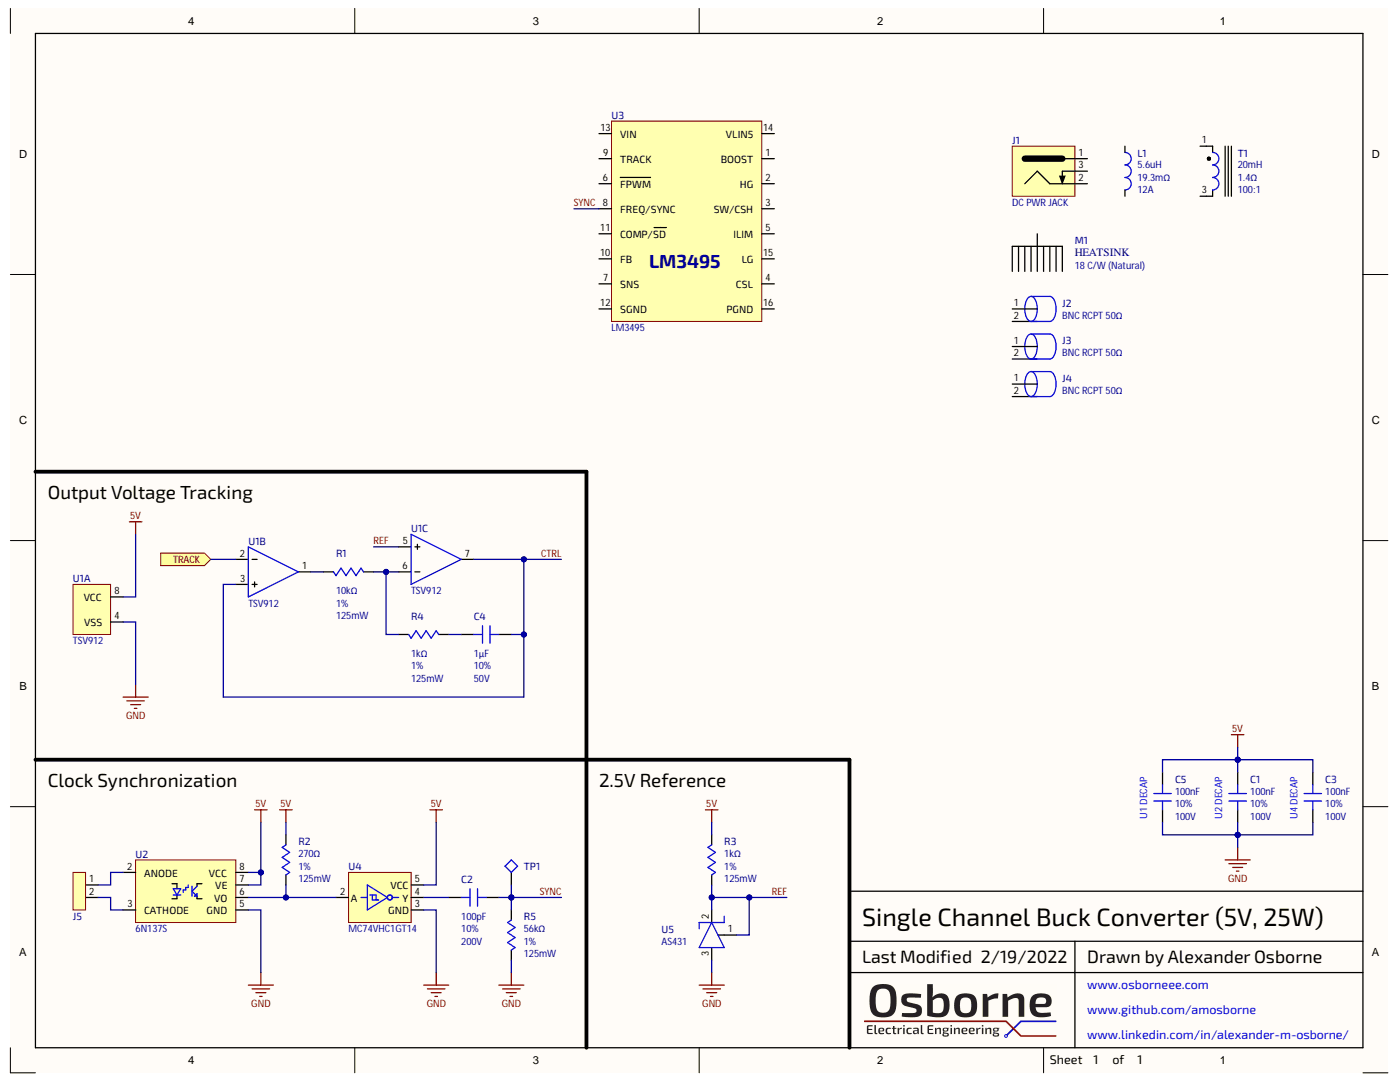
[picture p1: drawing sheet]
# Altium project DCDC_CHANNEL.PrjPcb
1 sheet, 24 parts. Net scope: flat (ports and power ports of the same name join across sheets).

## Sheet DCDC_CHANNEL.SchDoc: Single Channel Buck Converter (5V, 25W)
size Letter; SheetNumber: 1; SheetTotal: 1; ENG_APP_DATE: --/--/--; DSN_APP_DATE: --/--/--; CHK_APP_DATE: --/--/--

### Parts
C1  value 100nF  Voltage: 100V  Tolerance: 10%  (hidden comment: 732-12244-1-ND)
C2  value 100pF  Voltage: 200V  Tolerance: 10%  (hidden comment: 732-12161-1-ND)
C3  value 100nF  Voltage: 100V  Tolerance: 10%  (hidden comment: 732-12244-1-ND)
C4  value 1μF  Voltage: 50V  Tolerance: 10%  (hidden comment: 1276-2928-1-ND)
C5  value 100nF  Voltage: 100V  Tolerance: 10%  (hidden comment: 732-12244-1-ND)
J1  DC PWR JACK
J2  BNC RCPT 50Ω
J3  BNC RCPT 50Ω
J4  BNC RCPT 50Ω
J5  (no value)  (no BOM)
L1  value 5.6uH  Irms: 12A  DCR: 19.3mΩ  (hidden comment: SRP1038C-5R6MCT-ND)
M1  HEATSINK  Theta: 18 C/W (Natural)
R1  value 10kΩ  Tolerance: 1%  Power: 125mW  (hidden comment: RMCF0805FT10K0CT-ND)
R2  value 270Ω  Tolerance: 1%  Power: 125mW  (hidden comment: RMCF0805FT270RCT-ND)
R3  value 1kΩ  Tolerance: 1%  Power: 125mW  (hidden comment: RMCF0805FT1K00CT-ND)
R4  value 1kΩ  Tolerance: 1%  Power: 125mW  (hidden comment: RMCF0805FT1K00CT-ND)
R5  value 56kΩ  Tolerance: 1%  Power: 125mW  (hidden comment: RMCF0805FT56K0CT-ND)
T1  value 20mH  N: 100:1  DCR: 1.4Ω  (hidden comment: 553-1543-ND)
TP1  36-1033-ND  (value not drawn)
U1  TSV912  (parts A,B,C of 3)
U2  6N137S
U3  LM3495
U4  MC74VHC1GT14
U5  AS431

### Ports
TRACK (in)

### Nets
5V: C1.1 C3.1 C5.1 R2.1 R3.1 U1.8(VCC) U2.7(VE) U2.8(VCC) U4.5(VCC)
GND: C1.2 C3.2 C5.2 R5.2 U1.4(VSS) U2.5(GND) U4.3(GND) U5.3(ANODE)
CTRL: C4.1 U1.3(+IN_A) U1.7(OUT_B)
REF: R3.2 U1.5(+IN_B) U5.1(REF) U5.2(CATHODE)
SYNC: C2.2 R5.1 TP1.1 U3.8(FREQ/SYNC)
NetC2_1: C2.1 U4.4(Y)
NetC4_2: C4.2 R4.2
NetJ5_1: J5.1 U2.2(ANODE)
NetJ5_2: J5.2 U2.3(CATHODE)
NetR1_1: R1.1 U1.1(OUT_A)
NetR1_2: R1.2 R4.1 U1.6(-IN_B)
NetR2_2: R2.2 U2.6(VO) U4.2(A)
NetU1_2: U1.2(-IN_A) ; port TRACK

Not connected (* = marked no-connect by the designer): J1 1(9) 2(11) 3(10); J2 1(12) 2(12); J3 1(12) 2(12); J4 1(12) 2(12); L1 1 2; M1 1(8); T1 1 3; U3 1(BOOST) 2(HG) 3(SW/CSH) 4(CSL) 5(ILIM) 6(~{FPWM}) 7(SNS) 9(TRACK) 10(FB) 11(COMP/~{SD}) 12(SGND) 13(VIN) 14(VLIN5) 15(LG) 16(PGND); U4 1(NC)

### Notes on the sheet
- Output Voltage Tracking
- Clock Synchronization
- 2.5V Reference
- (near C5) U1 DECAP
- (near C1) U2 DECAP
- (near C3) U4 DECAP
